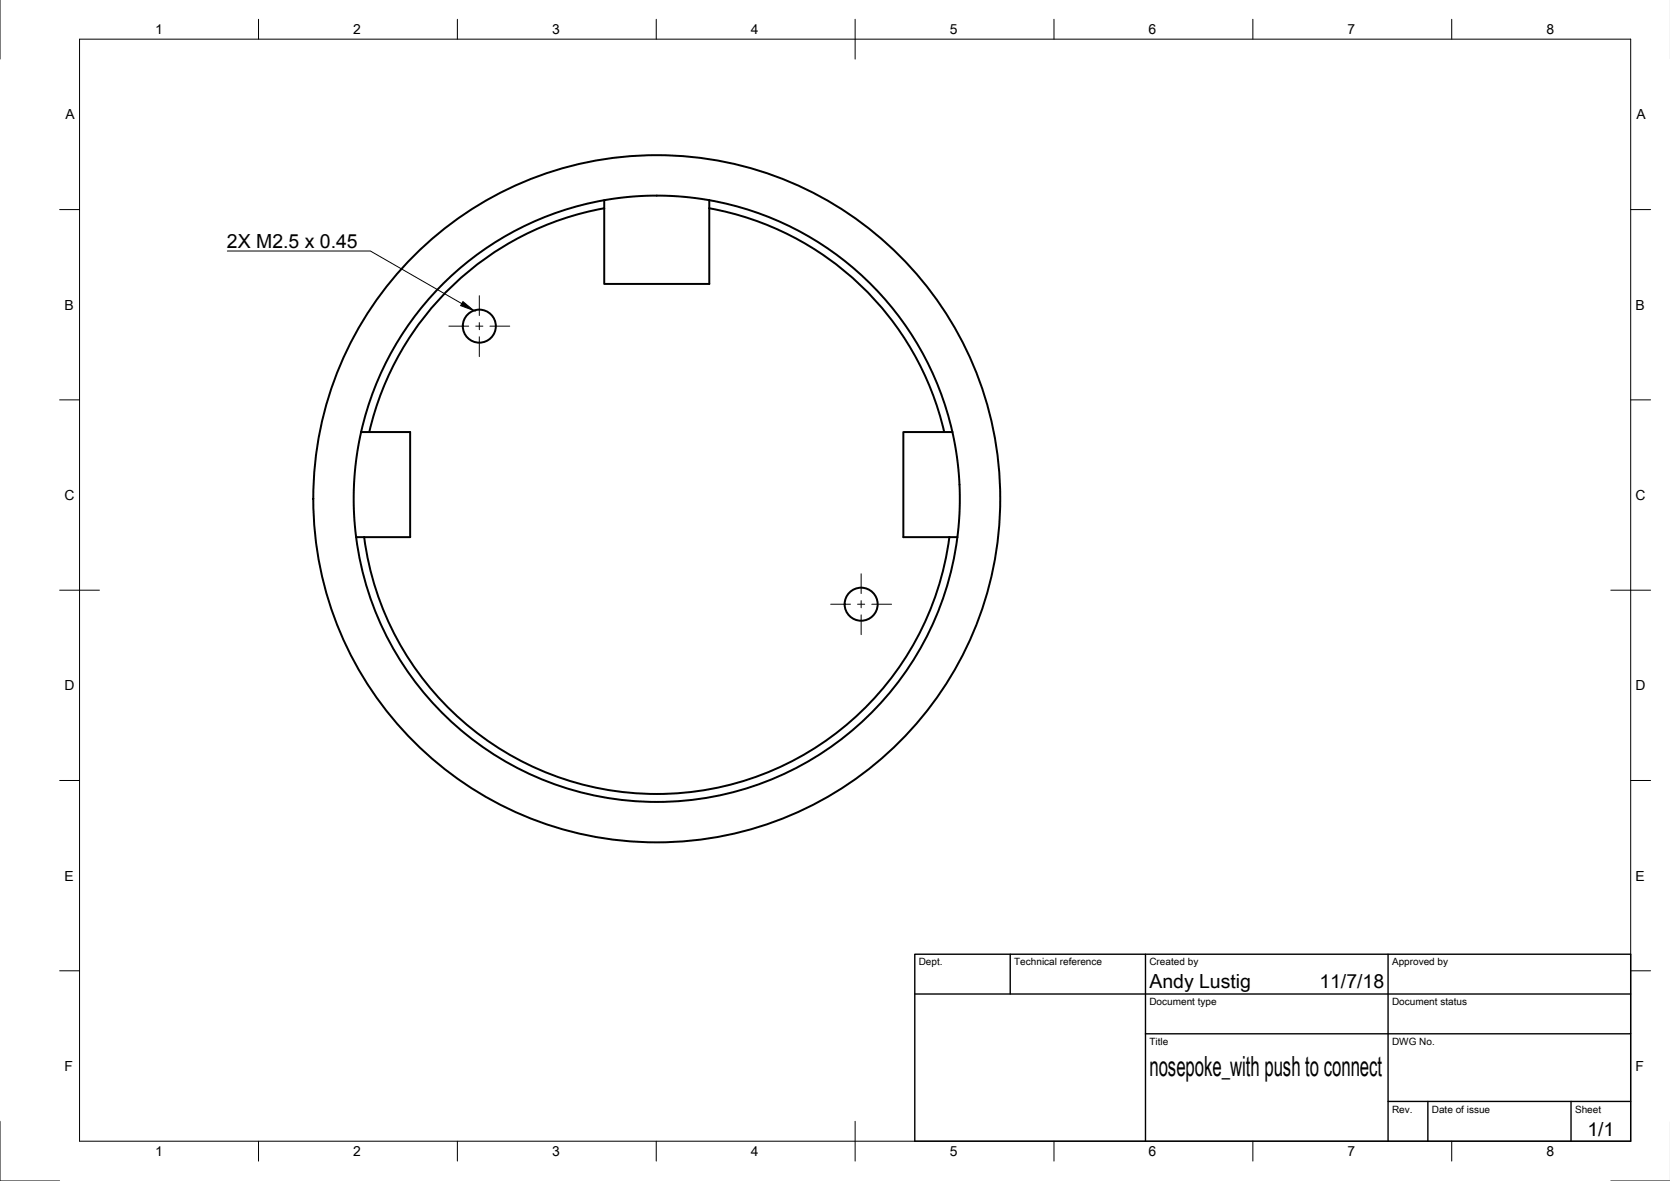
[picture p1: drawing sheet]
<svg xmlns="http://www.w3.org/2000/svg" width="420mm" height="297mm" viewBox="0 0 420 297" stroke-linecap="round" stroke-linejoin="round" font-family="sans-serif">
<!-- layer: Visible -->
<g fill="none" stroke="#000" stroke-width=".5">
<path d="M152 52.4v19h26.5v-19M152 50.4a76.3 76.3 0 0 0-61.1 58.3M152 52.4a74.3 74.3 0 0 0-59.1 56.3M178.4 50.4a76.3 76.3 0 0 1 61.2 58.3M178.5 50.4l-4.6-.7-4.7-.4-4.4-.1-5.2 .2-7.6 1v2M178.5 50.4v2M178.5 52.4a74.2 74.2 0 0 1 59.1 56.3M90.9 108.7l-1 4.7-.6 4.8-.3 4.8v4.5l.6 7.6h2M90.9 108.7h2M92.9 108.7h10.3v26.4h-11.6M237.6 108.7h-10.3v26.4h11.6M237.6 108.7h2"/>
<path d="M239.6 108.7l1.2 6.5 .6 6.7v6.5l-.5 6.7M238.9 135.1a74.2 74.2 0 0 1-73.7 64.6 74.2 74.2 0 0 1-73.6-64.6M238.9 135.1h2M240.9 135.1a76.2 76.2 0 0 1-75.7 66.6 76.2 76.2 0 0 1-75.6-66.6"/>
<circle cx="120.6" cy="82" r="4.2"/>
<circle cx="165.2" cy="125.4" r="86.4"/>
<circle cx="216.7" cy="152" r="4.2"/>
</g>
<!-- layer: Border -->
<g fill="none" stroke="#000" stroke-width=".25">
<path d="M0 -.1v15M20 9.9h390.3v277.1h-390.3zM65 4.8v5.1M115.1 4.8v5.1M165.1 4.8v5.1M215.1 4.8v10.1M265.2 4.8v5.1M315.2 4.8v5.1M365.2 4.8v5.1M15 52.7h5M410.3 52.7h5M15 100.6h5"/>
<path d="M410.3 100.6h5M15 148.4h10M405.3 148.4h10M15 196.3h5M410.3 196.3h5M15 244.2h5M410.3 244.2h5M0 282v15h15M65 287v5M115.1 287v5M165.1 287v5M215.1 282v10"/>
<path d="M265.2 287v5M315.2 287v5M365.2 287v5M405.3 297h14.9"/>
</g>
<!-- layer: TitleBlock -->
<path d="M230.2 240h180.1v47h-180.1zM230.2 250h180.1M254.2 240v10M288.2 240v47M349.2 240v47M288.2 260h122.1M349.2 277h61.1M359.2 277v10M395.3 277v10" fill="none" stroke="#000" stroke-width=".35"/>
<!-- layer: Center Lines -->
<path d="M120.6 74.4v5M112.9 82h5M119.7 82h1.8M120.6 81.1v1.8M120.6 84.7v5M123.3 82h4.9M209 152h5M215.8 152h1.7M216.7 144.3v5M216.7 151.1v1.8M216.7 154.6v5M219.3 152h5" fill="none" stroke="#000" stroke-width=".25"/>
<!-- layer: Annotations -->
<path d="M116.5 75.9l2.7 2.2-3.3-1.2z" fill="#000" stroke="#000" stroke-width=".25"/>
<path d="M57.2 63.1h36l23 13.3" fill="none" stroke="#000" stroke-width=".25"/>
<text font-size="7" x="289.2" y="270.5">nosepoke_with push to connect</text>
<g font-size="4.9">
<text x="57.1" y="62.4">2X M2.5 x 0.45</text>
<text x="289.2" y="248.5">Andy Lustig</text>
<text x="331.9" y="248.5">11/7/18</text>
<text x="399.4" y="285.6">1/1</text>
</g>
<g font-size="3.5">
<text x="39" y="8.6">1</text>
<text x="88.9" y="8.6">2</text>
<text x="138.9" y="8.6">3</text>
<text x="188.9" y="8.6">4</text>
<text x="239" y="8.6">5</text>
<text x="288.9" y="8.6">6</text>
<text x="339" y="8.6">7</text>
<text x="389.1" y="8.6">8</text>
<text x="16.4" y="30">A</text>
<text x="411.7" y="30">A</text>
<text x="16.2" y="77.9">B</text>
<text x="411.5" y="77.9">B</text>
<text x="16.3" y="125.8">C</text>
<text x="411.5" y="125.8">C</text>
<text x="16.2" y="173.6">D</text>
<text x="411.5" y="173.6">D</text>
<text x="16.3" y="221.5">E</text>
<text x="411.5" y="221.5">E</text>
<text x="16.3" y="269.4">F</text>
<text x="411.5" y="269.4">F</text>
<text x="39" y="290.8">1</text>
<text x="88.9" y="290.8">2</text>
<text x="138.9" y="290.8">3</text>
<text x="188.9" y="290.8">4</text>
<text x="239" y="290.8">5</text>
<text x="288.9" y="290.8">6</text>
<text x="339" y="290.8">7</text>
<text x="389.1" y="290.8">8</text>
</g>
<g font-size="2.5">
<text x="231.2" y="242.8">Dept.</text>
<text x="255.2" y="242.8">Technical reference</text>
<text x="289.2" y="242.8">Created by</text>
<text x="350.2" y="242.8">Approved by</text>
<text x="289.2" y="252.8">Document type</text>
<text x="350.2" y="252.8">Document status</text>
<text x="289.2" y="262.8">Title</text>
<text x="350.2" y="262.8">DWG No.</text>
<text x="350.2" y="279.8">Rev.</text>
<text x="360.2" y="279.8">Date of issue</text>
<text x="396.3" y="279.8">Sheet</text>
</g>
</svg>
